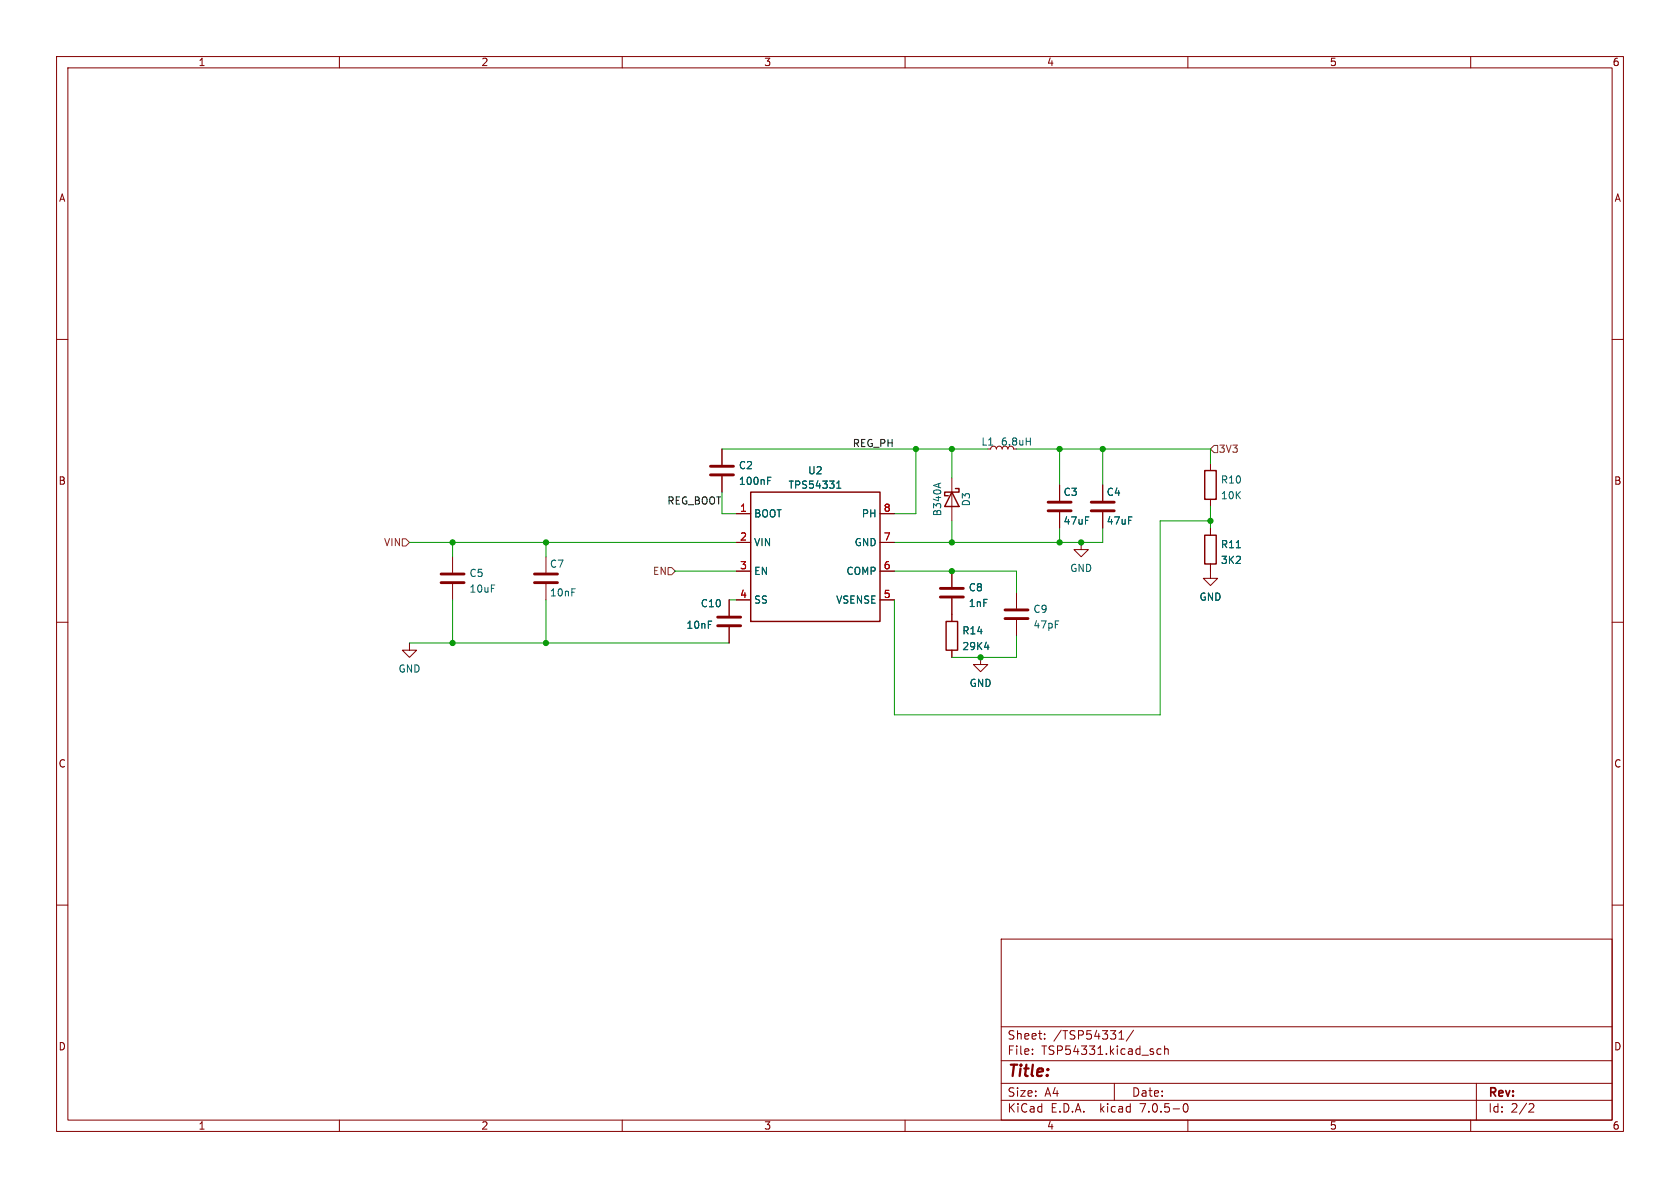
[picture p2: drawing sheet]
<svg xmlns="http://www.w3.org/2000/svg" width="297mm" height="210mm" viewBox="0 0 297 210" stroke-linecap="round" stroke-linejoin="round" font-family="sans-serif">
<g fill="none" stroke="#840000" stroke-width=".18">
<path d="M10 10h277v190h-277zM12 12h273v186h-273zM60 10v2M110 10v2M160 10v2M210 10v2M260 10v2M10 60h2M285 60h2M127.6 79.4v2.8M175.1 79.4l.2-.4 .4-.1 .3 .1 .1 .4 .3-.4 .4-.1 .3 .2 .1 .3M80 98.4v2.8"/>
<path d="M96.5 98.4v2.8M127.6 84.2v2.8M130.2 90.8h2.5M130.2 95.9h2.5M155.6 90.8h2.5M155.6 95.9h2.5M168.3 84.5v7.6M187.3 85.7v2.8M187.3 90.6v2.7M191.1 95.9v1.3h1.3l-1.3 1.2-1.2-1.2h1.2M194.9 85.7v2.8M194.9 90.6v2.7"/>
<path d="M214 99.7v2.5h1.3l-1.3 1.3-1.3-1.3h1.3M214 81.9v1.3M214 88.3v1.2M214 93.3v1.3M10 110h2M72.4 113.7v1.2h1.3l-1.3 1.3-1.3-1.3h1.3M80 103.3v2.7M96.5 103.3v2.7M128.9 106v2.8M128.9 110.9v2.8M130.2 101h2.5M130.2 106h2.5"/>
<path d="M155.6 101h2.5M155.6 106h2.5M168.3 101v2.8M168.3 105.8v4.1M168.3 114.9v1.3M173.4 116.2v1.3h1.2l-1.2 1.2-1.3-1.2h1.3M179.7 104.8v2.8M179.7 109.6v2.8M285 110h2M10 160h2M285 160h2M177 166h108v32h-108z"/>
<path d="M60 198v2M110 198v2M160 198v2M177 194.5h108M177 191.5h108M177 187.5h108M177 181.5h108M182.5 186.3v.1M182.5 185.5v.1M184.7 183.6v.1M184.7 182.8v.1M197 191.5v3"/>
<path d="M197.8 183.7h.9M197.8 182.6l.4-.4v1.5M200.4 182.1l-1.3 2M205.2 185.5l-.4-.1-.3 .3v.4l.2 .2h.5M205.9 185.5l.2-.1 .4 .1v.9M205.9 184.9v1.5M209.3 195.2l.2-.1a.81 .81 0 0 1 .6 .6 .81 .81 0 0 1-.3 .8l-.1 .1a.81 .81 0 0 1-.4-1.4zM210 198v2M260 198v2M261 191.5v6.5M270.5 195.1l.5 .1 .2 .3-1 1.1h1"/>
</g>
<g fill="none" stroke="#840000" stroke-width=".51">
<path d="M125.6 83.9h4.1M125.6 82.4h4.1M185.3 90.3h4.1M185.3 88.8h4.1M192.9 90.3h4.1M192.9 88.8h4.1M78 103h4M78 101.5h4M94.5 103h4.1M94.5 101.5h4.1M126.9 110.6h4M126.9 109.1h4"/>
<path d="M166.2 105.5h4.1M166.2 104h4.1M177.7 109.3h4M177.7 107.8h4"/>
</g>
<path d="M132.7 87h22.9v22.9h-22.9zM168.3 87l1.2 2.5h-2.5zM168.9 86.4h.6v.6h-2.5v.6h.6M213 94.6h2v5.1h-2zM213 83.2h2v5.1h-2zM167.3 109.9h2v5h-2z" fill="none" stroke="#840000" stroke-width=".25"/>
<path d="M181.4 78h.8M182.2 77.4v1.3M135.7 84.4h.6M147.9 86.3h.8M147.9 85.4l.4-.4v1.3M166.3 85.4l-1.3 .4M174.1 114.4h.7" fill="none" stroke="#006464" stroke-width=".18"/>
<path d="M214.6 78.7h.7v1.3h-.7l-.6-.6zM71.1 95.3h.7l.6 .6-.6 .6h-.7zM118.1 100.3h.6l.7 .7-.7 .6h-.6z" fill="none" stroke="#725600" stroke-width=".18"/>
<g fill="none" stroke="#009600" stroke-width=".18">
<path d="M127.6 79.4h47M161.9 79.4v11.4h-3.8M168.3 79.4v5.1M179.7 79.4h34.3v2.5M187.3 79.4v6.3M194.9 79.4v6.3M72.4 95.9h57.8M80 95.9v2.5M96.5 95.9v2.5M127.6 87v3.8h2.6M168.3 92.1v3.8M187.3 93.3v2.6"/>
<path d="M194.9 93.3v2.6h-36.8M214 89.5v3.8M214 92.1h-8.9v34.3h-47v-20.4M72.4 113.7h56.5M80 106v7.7M96.5 106v7.7M119.4 101h10.8M128.9 106h1.3M158.1 101h21.6v3.8M179.7 112.4v3.8h-11.4"/>
</g>
<g fill="#009600" stroke="#009600" stroke-width=".18">
<circle cx="168.3" cy="101" r=".46"/>
<circle cx="168.3" cy="95.9" r=".46"/>
<circle cx="187.3" cy="95.9" r=".46"/>
<circle cx="191.1" cy="95.9" r=".46"/>
<circle cx="173.4" cy="116.2" r=".46"/>
<circle cx="194.9" cy="79.4" r=".46"/>
<circle cx="187.3" cy="79.4" r=".46"/>
<circle cx="214" cy="92.1" r=".46"/>
<circle cx="161.9" cy="79.4" r=".46"/>
<circle cx="168.3" cy="79.4" r=".46"/>
<circle cx="80" cy="95.9" r=".46"/>
<circle cx="96.5" cy="113.7" r=".46"/>
<circle cx="80" cy="113.7" r=".46"/>
<circle cx="96.5" cy="95.9" r=".46"/>
</g>
<text font-size="2.8" fill="#840000" x="178" y="190.8">Title:</text>
<g font-size="2.1" fill="#840000">
<text x="178" y="183.9">Sheet:</text>
<text x="186.2" y="183.9">/TSP54331/</text>
<text x="178" y="186.6">File:</text>
<text x="184" y="186.6">TSP54331.kicad_sch</text>
<text x="178" y="196.8">KiCad</text>
<text x="178" y="194">Size:</text>
<text x="184.6" y="194">A4</text>
<text x="185.7" y="196.8">E.D.A.</text>
<text x="194.4" y="196.8">kicad</text>
<text x="200" y="194">Date:</text>
<text x="201.5" y="196.8">7.0.5-0</text>
<text x="263" y="194.2">Rev:</text>
<text x="263" y="196.8">Id:</text>
<text x="267" y="196.8">2/2</text>
</g>
<g font-size="1.8" fill="#840000">
<text x="35" y="11.8">1</text>
<text x="85" y="11.8">2</text>
<text x="135" y="11.8">3</text>
<text x="185" y="11.8">4</text>
<text x="235" y="11.8">5</text>
<text x="285" y="11.8">6</text>
<text x="10.4" y="35.8">A</text>
<text x="285.4" y="35.8">A</text>
<text x="10.3" y="85.8">B</text>
<text x="285.3" y="85.8">B</text>
<text x="10.3" y="135.8">C</text>
<text x="285.3" y="135.8">C</text>
<text x="10.3" y="185.8">D</text>
<text x="285.3" y="185.8">D</text>
<text x="35" y="199.8">1</text>
<text x="85" y="199.8">2</text>
<text x="135" y="199.8">3</text>
<text x="185" y="199.8">4</text>
<text x="235" y="199.8">5</text>
<text x="285" y="199.8">6</text>
</g>
<g font-size="1.8" fill="#006464">
<text x="130.6" y="83.1">C2</text>
<text x="173.4" y="78.9">L1</text>
<text x="176.9" y="78.9">6.8uH</text>
<text x="130.6" y="85.9">100nF</text>
<text x="139.3" y="86.6">TPS54331</text>
<text x="142.8" y="84">U2</text>
<text x="171.6" y="89.6" transform="rotate(-90 171.6 89.6)">D3</text>
<text x="188" y="87.8">C3</text>
<text x="195.6" y="87.8">C4</text>
<text x="215.8" y="85.6">R10</text>
<text x="215.8" y="88.4">10K</text>
<text x="133.2" y="91.6">BOOT</text>
<text x="152.3" y="91.6">PH</text>
<text x="166.6" y="91.3" transform="rotate(-90 166.6 91.3)">B340A</text>
<text x="188" y="92.9">47uF</text>
<text x="195.6" y="92.9">47uF</text>
<text x="97.2" y="100.5">C7</text>
<text x="133.2" y="96.7">VIN</text>
<text x="133.2" y="101.8">EN</text>
<text x="149.6" y="101.8">COMP</text>
<text x="151.1" y="96.7">GND</text>
<text x="189.1" y="101.3">GND</text>
<text x="215.8" y="97.1">R11</text>
<text x="215.8" y="99.8">3K2</text>
<text x="82.9" y="102.2">C5</text>
<text x="82.9" y="104.9">10uF</text>
<text x="97.2" y="105.6">10nF</text>
<text x="123.8" y="107.5">C10</text>
<text x="133.2" y="106.9">SS</text>
<text x="147.8" y="106.9">VSENSE</text>
<text x="171.2" y="104.7">C8</text>
<text x="171.2" y="107.5">1nF</text>
<text x="212" y="106.4">GND</text>
<text x="121.3" y="111.3">10nF</text>
<text x="170.1" y="112.3">R14</text>
<text x="182.6" y="108.5">C9</text>
<text x="182.6" y="111.3">47pF</text>
<text x="70.4" y="119.1">GND</text>
<text x="170.1" y="115.1">29K4</text>
<text x="171.4" y="121.6">GND</text>
</g>
<g font-size="1.8" fill="#0f0f0f">
<text x="150.7" y="79.1">REG_PH</text>
<text x="118" y="89.3">REG_BOOT</text>
</g>
<g font-size="1.8" fill="#725600">
<text x="215.4" y="80.2">3V3</text>
<text x="67.9" y="96.7">VIN</text>
<text x="115.4" y="101.8">EN</text>
</g>
<g font-size="1.8" fill="#a90000">
<text x="130.8" y="90.6">1</text>
<text x="130.8" y="95.6">2</text>
<text x="156.2" y="95.6">7</text>
<text x="156.2" y="90.6">8</text>
<text x="130.8" y="100.7">3</text>
<text x="156.2" y="100.7">6</text>
<text x="130.8" y="105.8">4</text>
<text x="156.2" y="105.8">5</text>
</g>
</svg>
